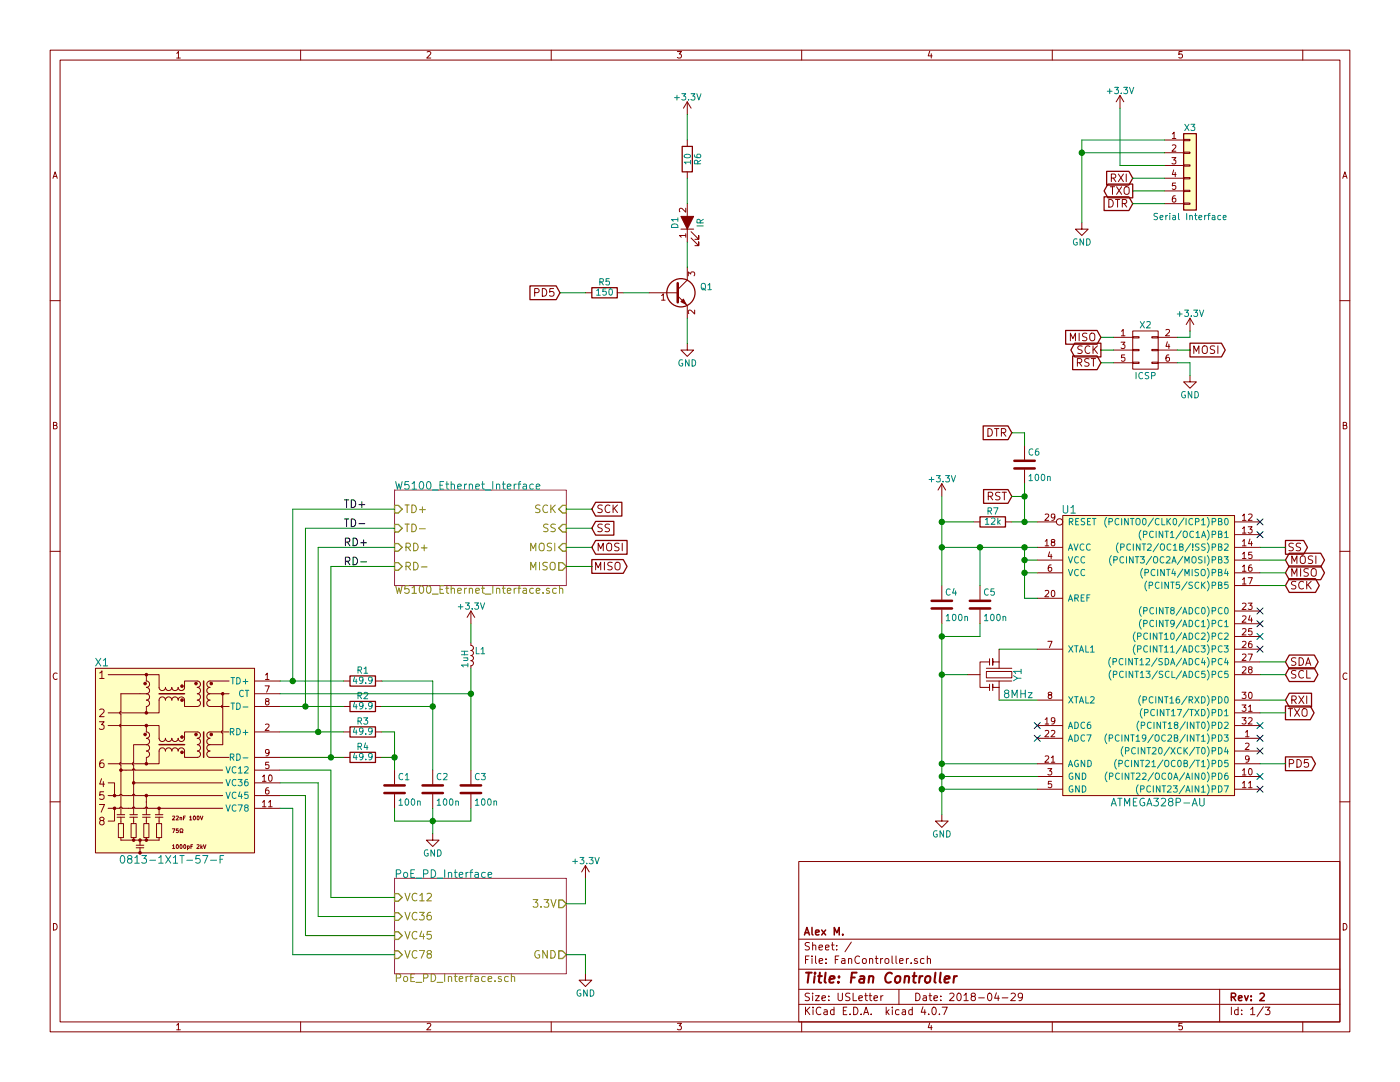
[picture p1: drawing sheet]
EESchema Schematic File Version 2
LIBS:power
LIBS:device
LIBS:transistors
LIBS:conn
LIBS:linear
LIBS:regul
LIBS:74xx
LIBS:cmos4000
LIBS:adc-dac
LIBS:memory
LIBS:xilinx
LIBS:microcontrollers
LIBS:dsp
LIBS:microchip
LIBS:analog_switches
LIBS:motorola
LIBS:texas
LIBS:intel
LIBS:audio
LIBS:interface
LIBS:digital-audio
LIBS:philips
LIBS:display
LIBS:cypress
LIBS:siliconi
LIBS:opto
LIBS:atmel
LIBS:contrib
LIBS:valves
LIBS:AlexComponents
LIBS:FanController-cache
EELAYER 25 0
EELAYER END
$Descr USLetter 11000 8500
encoding utf-8
Sheet 1 3
Title "Fan Controller"
Date "2018-04-29"
Rev "2"
Comp "Alex M."
Comment1 ""
Comment2 ""
Comment3 ""
Comment4 ""
$EndDescr
$Comp
L C C1
U 1 1
P 3100 6200
F 0 "C1" H 3125 6300 50  0000 L CNN
F 1 "100n" H 3125 6100 50  0000 L CNN
F 2 "Capacitors_SMD:C_0603" H 3138 6050 50  0001 C CNN
F 3 "" H 3100 6200 50  0000 C CNN
F 4 "1276-1005-1-ND" H 3100 6200 60  0001 C CNN "DigiKey Part Number"
	1    3100 6200
	1    0    0    -1  
$EndComp
$Comp
L GND #PWR1
U 1 1
P 3400 6550
F 0 "#PWR1" H 3400 6300 50  0001 C CNN
F 1 "GND" H 3400 6400 50  0000 C CNN
F 2 "" H 3400 6550 50  0000 C CNN
F 3 "" H 3400 6550 50  0000 C CNN
	1    3400 6550
	1    0    0    -1  
$EndComp
$Comp
L +3.3V #PWR2
U 1 1
P 3700 4900
F 0 "#PWR2" H 3700 4750 50  0001 C CNN
F 1 "+3.3V" H 3700 5040 50  0000 C CNN
F 2 "" H 3700 4900 50  0000 C CNN
F 3 "" H 3700 4900 50  0000 C CNN
	1    3700 4900
	1    0    0    -1  
$EndComp
$Comp
L L_Small L1
U 1 1
P 3700 5150
F 0 "L1" H 3730 5190 50  0000 L CNN
F 1 "1uH" V 3650 5050 50  0000 L CNN
F 2 "Capacitors_SMD:C_0603" H 3700 5150 50  0001 C CNN
F 3 "" H 3700 5150 50  0000 C CNN
F 4 "445-3163-1-ND" H 3700 5150 60  0001 C CNN "DigiKey Part Number"
	1    3700 5150
	1    0    0    -1  
$EndComp
$Comp
L 0813-1X1T-57-F X1
U 1 1
P 1350 6050
F 0 "X1" H 800 6900 60  0000 C CNN
F 1 "0813-1X1T-57-F" H 1350 5350 60  0000 C CNN
F 2 "AlexComponents:0813-1X1T-57-F_RJ45-Jack" H 1750 5750 60  0001 C CNN
F 3 "http://belfuse.com/pdfs/0813-1X1T-57-F.pdf" H 1750 5750 60  0001 C CNN
F 4 "507-1421-ND" H 1350 6050 60  0001 C CNN "DigiKey Part Number"
	1    1350 6050
	1    0    0    -1  
$EndComp
$Sheet
S 3100 6900 1350 750 
U 57D5D75D
F0 "PoE_PD_Interface" 60
F1 "PoE_PD_Interface.sch" 60
F2 "VC12" I L 3100 7050 60 
F3 "VC36" I L 3100 7200 60 
F4 "VC45" I L 3100 7350 60 
F5 "VC78" I L 3100 7500 60 
F6 "GND" O R 4450 7500 60 
F7 "3.3V" O R 4450 7100 60 
$EndSheet
$Comp
L GND #PWR4
U 1 1
P 4600 7650
F 0 "#PWR4" H 4600 7400 50  0001 C CNN
F 1 "GND" H 4600 7500 50  0000 C CNN
F 2 "" H 4600 7650 50  0000 C CNN
F 3 "" H 4600 7650 50  0000 C CNN
	1    4600 7650
	1    0    0    -1  
$EndComp
$Comp
L R R4
U 1 1
P 2850 5950
F 0 "R4" V 2930 5950 50  0000 C CNN
F 1 "49.9" V 2850 5950 50  0000 C CNN
F 2 "Resistors_SMD:R_0805" V 2780 5950 50  0001 C CNN
F 3 "" H 2850 5950 50  0000 C CNN
F 4 "RNCP0805FTD49R9CT-ND" V 2850 5950 60  0001 C CNN "DigiKey Part Number"
	1    2850 5950
	0    -1   -1   0   
$EndComp
$Comp
L +3.3V #PWR3
U 1 1
P 4600 6900
F 0 "#PWR3" H 4600 6750 50  0001 C CNN
F 1 "+3.3V" H 4600 7040 50  0000 C CNN
F 2 "" H 4600 6900 50  0000 C CNN
F 3 "" H 4600 6900 50  0000 C CNN
	1    4600 6900
	1    0    0    -1  
$EndComp
$Comp
L ATMEGA328P-AU-RESCUE-LoadCell U1
U 1 1
P 9050 5050
F 0 "U1" H 8400 6100 60  0000 C CNN
F 1 "ATMEGA328P-AU" H 9100 3800 60  0000 C CNN
F 2 "Housings_QFP:TQFP-32_7x7mm_Pitch0.8mm" H 8800 5250 60  0001 C CNN
F 3 "http://www.atmel.com/images/Atmel-8271-8-bit-AVR-Microcontroller-ATmega48A-48PA-88A-88PA-168A-168PA-328-328P_datasheet_Complete.pdf" H 8800 5250 60  0001 C CNN
F 4 "ATMEGA328P-AU-ND" H 8500 6250 60  0001 C CNN "DigiKey Part Number"
	1    9050 5050
	1    0    0    -1  
$EndComp
NoConn ~ 8150 5700
NoConn ~ 8150 5800
$Comp
L Resonator-RESCUE-LoadCell Y1
U 1 1
P 7850 5300
F 0 "Y1" H 7850 5450 60  0000 C CNN
F 1 "8MHz" V 8000 5450 60  0000 C CNN
F 2 "AlexComponents:CERALOCK_CSTCE_Resonator" H 7850 5300 60  0001 C CNN
F 3 "http://www.murata.com/~/media/webrenewal/support/library/catalog/products/timingdevice/ceralock/p16e.ashx" H 7850 5300 60  0001 C CNN
F 4 "490-1195-1-ND" H 7850 5300 60  0001 C CNN "DigiKey Part Number"
	1    7850 5300
	0    1    1    0   
$EndComp
$Comp
L C C2
U 1 1
P 3400 6200
F 0 "C2" H 3425 6300 50  0000 L CNN
F 1 "100n" H 3425 6100 50  0000 L CNN
F 2 "Capacitors_SMD:C_0603" H 3438 6050 50  0001 C CNN
F 3 "" H 3400 6200 50  0000 C CNN
F 4 "1276-1005-1-ND" H 3400 6200 60  0001 C CNN "DigiKey Part Number"
	1    3400 6200
	1    0    0    -1  
$EndComp
$Comp
L R R3
U 1 1
P 2850 5750
F 0 "R3" V 2930 5750 50  0000 C CNN
F 1 "49.9" V 2850 5750 50  0000 C CNN
F 2 "Resistors_SMD:R_0805" V 2780 5750 50  0001 C CNN
F 3 "" H 2850 5750 50  0000 C CNN
F 4 "RNCP0805FTD49R9CT-ND" V 2850 5750 60  0001 C CNN "DigiKey Part Number"
	1    2850 5750
	0    -1   -1   0   
$EndComp
$Comp
L R R2
U 1 1
P 2850 5550
F 0 "R2" V 2930 5550 50  0000 C CNN
F 1 "49.9" V 2850 5550 50  0000 C CNN
F 2 "Resistors_SMD:R_0805" V 2780 5550 50  0001 C CNN
F 3 "" H 2850 5550 50  0000 C CNN
F 4 "RNCP0805FTD49R9CT-ND" V 2850 5550 60  0001 C CNN "DigiKey Part Number"
	1    2850 5550
	0    -1   -1   0   
$EndComp
$Comp
L R R1
U 1 1
P 2850 5350
F 0 "R1" V 2930 5350 50  0000 C CNN
F 1 "49.9" V 2850 5350 50  0000 C CNN
F 2 "Resistors_SMD:R_0805" V 2780 5350 50  0001 C CNN
F 3 "" H 2850 5350 50  0000 C CNN
F 4 "RNCP0805FTD49R9CT-ND" V 2850 5350 60  0001 C CNN "DigiKey Part Number"
	1    2850 5350
	0    -1   -1   0   
$EndComp
$Comp
L C C5
U 1 1
P 7700 4750
F 0 "C5" H 7725 4850 50  0000 L CNN
F 1 "100n" H 7725 4650 50  0000 L CNN
F 2 "Capacitors_SMD:C_0603" H 7738 4600 50  0001 C CNN
F 3 "" H 7700 4750 50  0000 C CNN
F 4 "1276-1005-1-ND" H 7700 4750 60  0001 C CNN "DigiKey Part Number"
	1    7700 4750
	1    0    0    -1  
$EndComp
Text GLabel 4650 4000 2    60   Input ~ 0
SCK
Text GLabel 4650 4150 2    60   Input ~ 0
SS
Text GLabel 4650 4300 2    60   Input ~ 0
MOSI
Text GLabel 4650 4450 2    60   Output ~ 0
MISO
$Comp
L R R7
U 1 1
P 7800 4100
F 0 "R7" V 7880 4100 50  0000 C CNN
F 1 "12k" V 7800 4100 50  0000 C CNN
F 2 "Resistors_SMD:R_0603" V 7730 4100 50  0001 C CNN
F 3 "" H 7800 4100 50  0000 C CNN
F 4 "311-12.0KHRCT-ND" V 7800 4100 60  0001 C CNN "DigiKey Part Number"
F 5 "1%" V 7800 4100 60  0001 C CNN "Tolerance"
	1    7800 4100
	0    -1   -1   0   
$EndComp
$Comp
L C C4
U 1 1
P 7400 4750
F 0 "C4" H 7425 4850 50  0000 L CNN
F 1 "100n" H 7425 4650 50  0000 L CNN
F 2 "Capacitors_SMD:C_0603" H 7438 4600 50  0001 C CNN
F 3 "" H 7400 4750 50  0000 C CNN
F 4 "1276-1005-1-ND" H 7400 4750 60  0001 C CNN "DigiKey Part Number"
	1    7400 4750
	1    0    0    -1  
$EndComp
$Comp
L +3.3V #PWR7
U 1 1
P 7400 3900
F 0 "#PWR7" H 7400 3750 50  0001 C CNN
F 1 "+3.3V" H 7400 4040 50  0000 C CNN
F 2 "" H 7400 3900 50  0000 C CNN
F 3 "" H 7400 3900 50  0000 C CNN
	1    7400 3900
	1    0    0    -1  
$EndComp
Text GLabel 7950 3900 0    60   Input ~ 0
RST
$Comp
L GND #PWR8
U 1 1
P 7400 6400
F 0 "#PWR8" H 7400 6150 50  0001 C CNN
F 1 "GND" H 7400 6250 50  0000 C CNN
F 2 "" H 7400 6400 50  0000 C CNN
F 3 "" H 7400 6400 50  0000 C CNN
	1    7400 6400
	1    0    0    -1  
$EndComp
NoConn ~ 9900 4100
NoConn ~ 9900 4200
Text GLabel 10100 4300 2    60   Output ~ 0
SS
Text GLabel 10100 4400 2    60   BiDi ~ 0
MOSI
Text GLabel 10100 4500 2    60   BiDi ~ 0
MISO
Text GLabel 10100 4600 2    60   BiDi ~ 0
SCK
$Comp
L CONN_02X03 X2
U 1 1
P 9000 2750
F 0 "X2" H 9000 2950 50  0000 C CNN
F 1 "ICSP" H 9000 2550 50  0000 C CNN
F 2 "Pin_Headers:Pin_Header_Straight_2x03_Pitch2.54mm" H 9000 1550 50  0001 C CNN
F 3 "" H 9000 1550 50  0000 C CNN
	1    9000 2750
	1    0    0    -1  
$EndComp
Text GLabel 8650 2650 0    60   Input ~ 0
MISO
Text GLabel 9350 2750 2    60   Output ~ 0
MOSI
Text GLabel 8650 2750 0    60   Output ~ 0
SCK
Text GLabel 8650 2850 0    60   Input ~ 0
RST
$Comp
L GND #PWR12
U 1 1
P 9350 2950
F 0 "#PWR12" H 9350 2700 50  0001 C CNN
F 1 "GND" H 9350 2800 50  0000 C CNN
F 2 "" H 9350 2950 50  0000 C CNN
F 3 "" H 9350 2950 50  0000 C CNN
	1    9350 2950
	1    0    0    -1  
$EndComp
$Comp
L +3.3V #PWR11
U 1 1
P 9350 2600
F 0 "#PWR11" H 9350 2450 50  0001 C CNN
F 1 "+3.3V" H 9350 2740 50  0000 C CNN
F 2 "" H 9350 2600 50  0000 C CNN
F 3 "" H 9350 2600 50  0000 C CNN
	1    9350 2600
	1    0    0    -1  
$EndComp
$Sheet
S 3100 3850 1350 750 
U 5A3B29AF
F0 "W5100_Ethernet_Interface" 60
F1 "W5100_Ethernet_Interface.sch" 60
F2 "RD+" I L 3100 4300 60 
F3 "RD-" I L 3100 4450 60 
F4 "SCK" I R 4450 4000 60 
F5 "SS" I R 4450 4150 60 
F6 "MOSI" I R 4450 4300 60 
F7 "MISO" O R 4450 4450 60 
F8 "TD+" I L 3100 4000 60 
F9 "TD-" I L 3100 4150 60 
$EndSheet
$Comp
L C C3
U 1 1
P 3700 6200
F 0 "C3" H 3725 6300 50  0000 L CNN
F 1 "100n" H 3725 6100 50  0000 L CNN
F 2 "Capacitors_SMD:C_0603" H 3738 6050 50  0001 C CNN
F 3 "" H 3700 6200 50  0000 C CNN
F 4 "1276-1005-1-ND" H 3700 6200 60  0001 C CNN "DigiKey Part Number"
	1    3700 6200
	1    0    0    -1  
$EndComp
Text Label 2700 4000 0    60   ~ 0
TD+
Text Label 2700 4150 0    60   ~ 0
TD-
Text Label 2700 4300 0    60   ~ 0
RD+
Text Label 2700 4450 0    60   ~ 0
RD-
$Comp
L Conn_01x06 X3
U 1 1
P 9350 1300
F 0 "X3" H 9350 1600 50  0000 C CNN
F 1 "Serial Interface" H 9350 900 50  0000 C CNN
F 2 "Pin_Headers:Pin_Header_Angled_1x06_Pitch2.54mm" H 9350 1300 50  0001 C CNN
F 3 "" H 9350 1300 50  0001 C CNN
	1    9350 1300
	1    0    0    -1  
$EndComp
Text GLabel 8900 1400 0    60   Input ~ 0
RXI
Text GLabel 8900 1500 0    60   Output ~ 0
TXO
Text GLabel 8900 1600 0    60   Input ~ 0
DTR
Text GLabel 10100 5500 2    60   Input ~ 0
RXI
Text GLabel 10100 5600 2    60   Output ~ 0
TXO
NoConn ~ 9900 5700
NoConn ~ 9900 6200
NoConn ~ 9900 5100
NoConn ~ 9900 5000
NoConn ~ 9900 4900
NoConn ~ 9900 4800
$Comp
L +3.3V #PWR10
U 1 1
P 8800 850
F 0 "#PWR10" H 8800 700 50  0001 C CNN
F 1 "+3.3V" H 8800 990 50  0000 C CNN
F 2 "" H 8800 850 50  0000 C CNN
F 3 "" H 8800 850 50  0000 C CNN
	1    8800 850 
	1    0    0    -1  
$EndComp
$Comp
L GND #PWR9
U 1 1
P 8500 1750
F 0 "#PWR9" H 8500 1500 50  0001 C CNN
F 1 "GND" H 8500 1600 50  0000 C CNN
F 2 "" H 8500 1750 50  0000 C CNN
F 3 "" H 8500 1750 50  0000 C CNN
	1    8500 1750
	1    0    0    -1  
$EndComp
$Comp
L C C6
U 1 1
P 8050 3650
F 0 "C6" H 8075 3750 50  0000 L CNN
F 1 "100n" H 8075 3550 50  0000 L CNN
F 2 "Capacitors_SMD:C_0603" H 8088 3500 50  0001 C CNN
F 3 "" H 8050 3650 50  0000 C CNN
F 4 "1276-1005-1-ND" H 8050 3650 60  0001 C CNN "DigiKey Part Number"
	1    8050 3650
	1    0    0    -1  
$EndComp
Text GLabel 7950 3400 0    60   Input ~ 0
DTR
NoConn ~ 9900 5900
NoConn ~ 9900 5800
$Comp
L Q_NPN_BEC Q1
U 1 1
P 5300 2300
F 0 "Q1" H 5500 2350 50  0000 L CNN
F 1 "Q_NPN_BEC" H 5500 2250 50  0001 L CNN
F 2 "TO_SOT_Packages_SMD:SOT-23" H 5500 2400 50  0001 C CNN
F 3 "http://www.onsemi.com/pub/Collateral/MMBT3904LT1-D.PDF" H 5300 2300 50  0001 C CNN
F 4 "MMBT3904LT1GOSCT-ND" H 5300 2300 60  0001 C CNN "DigiKey Part Number"
	1    5300 2300
	1    0    0    -1  
$EndComp
$Comp
L LED_ALT D1
U 1 1
P 5400 1750
F 0 "D1" H 5400 1850 50  0000 C CNN
F 1 "IR" H 5400 1650 50  0000 C CNN
F 2 "LEDs:LED_D5.0mm" H 5400 1750 50  0001 C CNN
F 3 "" H 5400 1750 50  0001 C CNN
	1    5400 1750
	0    -1   -1   0   
$EndComp
$Comp
L R R6
U 1 1
P 5400 1250
F 0 "R6" V 5480 1250 50  0000 C CNN
F 1 "10" V 5400 1250 50  0000 C CNN
F 2 "Resistors_SMD:R_0805" V 5330 1250 50  0001 C CNN
F 3 "" H 5400 1250 50  0000 C CNN
F 4 "RNCP0805FTD10R0CT-ND" V 5400 1250 60  0001 C CNN "DigiKey Part Number"
	1    5400 1250
	1    0    0    -1  
$EndComp
$Comp
L +3.3V #PWR5
U 1 1
P 5400 900
F 0 "#PWR5" H 5400 750 50  0001 C CNN
F 1 "+3.3V" H 5400 1040 50  0000 C CNN
F 2 "" H 5400 900 50  0000 C CNN
F 3 "" H 5400 900 50  0000 C CNN
	1    5400 900 
	1    0    0    -1  
$EndComp
$Comp
L R R5
U 1 1
P 4750 2300
F 0 "R5" V 4830 2300 50  0000 C CNN
F 1 "150" V 4750 2300 50  0000 C CNN
F 2 "Resistors_SMD:R_0603" V 4680 2300 50  0001 C CNN
F 3 "" H 4750 2300 50  0000 C CNN
F 4 "311-150HRCT-ND" V 4750 2300 60  0001 C CNN "DigiKey Part Number"
F 5 "1%" V 4750 2300 60  0001 C CNN "Tolerance"
	1    4750 2300
	0    -1   -1   0   
$EndComp
Text GLabel 10100 6000 2    60   Output ~ 0
PD5
Text GLabel 4400 2300 0    60   Input ~ 0
PD5
NoConn ~ 9900 6100
$Comp
L GND #PWR6
U 1 1
P 5400 2700
F 0 "#PWR6" H 5400 2450 50  0001 C CNN
F 1 "GND" H 5400 2550 50  0000 C CNN
F 2 "" H 5400 2700 50  0000 C CNN
F 3 "" H 5400 2700 50  0000 C CNN
	1    5400 2700
	1    0    0    -1  
$EndComp
Text GLabel 10100 5300 2    60   BiDi ~ 0
SCL
Text GLabel 10100 5200 2    60   BiDi ~ 0
SDA
Wire Wire Line
	3000 5950 3100 5950
Wire Wire Line
	3100 5750 3100 6050
Wire Wire Line
	3100 5750 3000 5750
Connection ~ 3100 5950
Wire Wire Line
	3000 5350 3400 5350
Wire Wire Line
	3100 6350 3100 6450
Wire Wire Line
	2600 7050 3100 7050
Wire Wire Line
	2500 7200 3100 7200
Wire Wire Line
	2400 7350 3100 7350
Wire Wire Line
	2300 7500 3100 7500
Wire Wire Line
	4450 7500 4600 7500
Wire Wire Line
	4600 7500 4600 7650
Connection ~ 2300 5350
Connection ~ 2400 5550
Connection ~ 2500 5750
Connection ~ 2600 5950
Wire Wire Line
	2200 5350 2700 5350
Wire Wire Line
	2200 5550 2700 5550
Wire Wire Line
	2200 5750 2700 5750
Wire Wire Line
	2200 5950 2700 5950
Wire Wire Line
	2600 7050 2600 6050
Wire Wire Line
	2600 6050 2200 6050
Wire Wire Line
	2500 7200 2500 6150
Wire Wire Line
	2500 6150 2200 6150
Wire Wire Line
	2400 7350 2400 6250
Wire Wire Line
	2400 6250 2200 6250
Wire Wire Line
	2300 7500 2300 6350
Wire Wire Line
	2300 6350 2200 6350
Wire Wire Line
	3000 5550 3400 5550
Connection ~ 3400 5550
Wire Wire Line
	3100 6450 3700 6450
Wire Wire Line
	3400 6350 3400 6550
Connection ~ 3400 6450
Wire Wire Line
	4600 6900 4600 7100
Wire Wire Line
	4600 7100 4450 7100
Wire Wire Line
	2300 4000 2300 5350
Wire Wire Line
	2500 4300 2500 5750
Wire Wire Line
	2600 4450 2600 5950
Wire Wire Line
	2400 4150 2400 5550
Wire Wire Line
	8150 5500 7850 5500
Wire Wire Line
	7850 5100 8150 5100
Wire Wire Line
	7950 4100 8150 4100
Wire Wire Line
	8050 4700 8150 4700
Wire Wire Line
	8050 4300 8050 4700
Wire Wire Line
	7400 4300 8150 4300
Wire Wire Line
	8150 4400 8050 4400
Connection ~ 8050 4400
Wire Wire Line
	8150 4500 8050 4500
Connection ~ 8050 4500
Wire Wire Line
	7650 4100 7400 4100
Wire Wire Line
	7400 3900 7400 4600
Wire Wire Line
	7400 5300 7600 5300
Wire Wire Line
	7400 4900 7400 6400
Wire Wire Line
	7700 4900 7700 5000
Wire Wire Line
	7700 5000 7400 5000
Connection ~ 7400 5000
Wire Wire Line
	7700 4600 7700 4300
Connection ~ 8050 4300
Connection ~ 7400 4300
Connection ~ 7700 4300
Connection ~ 7400 4100
Wire Wire Line
	7950 3900 8050 3900
Wire Wire Line
	8050 3800 8050 4100
Connection ~ 8050 4100
Wire Wire Line
	7400 6000 8150 6000
Connection ~ 7400 5300
Wire Wire Line
	7400 6100 8150 6100
Connection ~ 7400 6000
Wire Wire Line
	7400 6200 8150 6200
Connection ~ 7400 6100
Connection ~ 7400 6200
Wire Wire Line
	9900 4300 10100 4300
Wire Wire Line
	9900 4400 10100 4400
Wire Wire Line
	9900 4500 10100 4500
Wire Wire Line
	9900 4600 10100 4600
Wire Wire Line
	8650 2650 8750 2650
Wire Wire Line
	9250 2750 9350 2750
Wire Wire Line
	8650 2750 8750 2750
Wire Wire Line
	8650 2850 8750 2850
Wire Wire Line
	9250 2650 9350 2650
Wire Wire Line
	9350 2650 9350 2600
Wire Wire Line
	9250 2850 9350 2850
Wire Wire Line
	9350 2850 9350 2950
Wire Wire Line
	4450 4450 4650 4450
Wire Wire Line
	4450 4300 4650 4300
Wire Wire Line
	4450 4150 4650 4150
Wire Wire Line
	4450 4000 4650 4000
Wire Wire Line
	3100 4000 2300 4000
Wire Wire Line
	2600 4450 3100 4450
Wire Wire Line
	2500 4300 3100 4300
Wire Wire Line
	2400 4150 3100 4150
Wire Wire Line
	3400 5350 3400 6050
Wire Wire Line
	3700 6450 3700 6350
Wire Wire Line
	2200 5450 3700 5450
Wire Wire Line
	3700 5250 3700 6050
Connection ~ 3700 5450
Wire Wire Line
	3700 5050 3700 4900
Wire Wire Line
	8900 1400 9150 1400
Wire Wire Line
	8900 1500 9150 1500
Wire Wire Line
	8900 1600 9150 1600
Wire Wire Line
	9900 5500 10100 5500
Wire Wire Line
	9900 5600 10100 5600
Wire Wire Line
	9150 1300 8800 1300
Wire Wire Line
	8800 1300 8800 850 
Wire Wire Line
	9150 1200 8500 1200
Wire Wire Line
	9150 1100 8500 1100
Connection ~ 8500 1200
Wire Wire Line
	8500 1100 8500 1750
Wire Wire Line
	8050 3400 8050 3500
Connection ~ 8050 3900
Wire Wire Line
	7950 3400 8050 3400
Wire Wire Line
	9900 6000 10100 6000
Wire Wire Line
	5400 1100 5400 900 
Wire Wire Line
	5400 2100 5400 1900
Wire Wire Line
	5400 1600 5400 1400
Wire Wire Line
	4400 2300 4600 2300
Wire Wire Line
	4900 2300 5100 2300
Wire Wire Line
	5400 2700 5400 2500
Wire Wire Line
	9900 5200 10100 5200
Wire Wire Line
	9900 5300 10100 5300
$EndSCHEMATC
